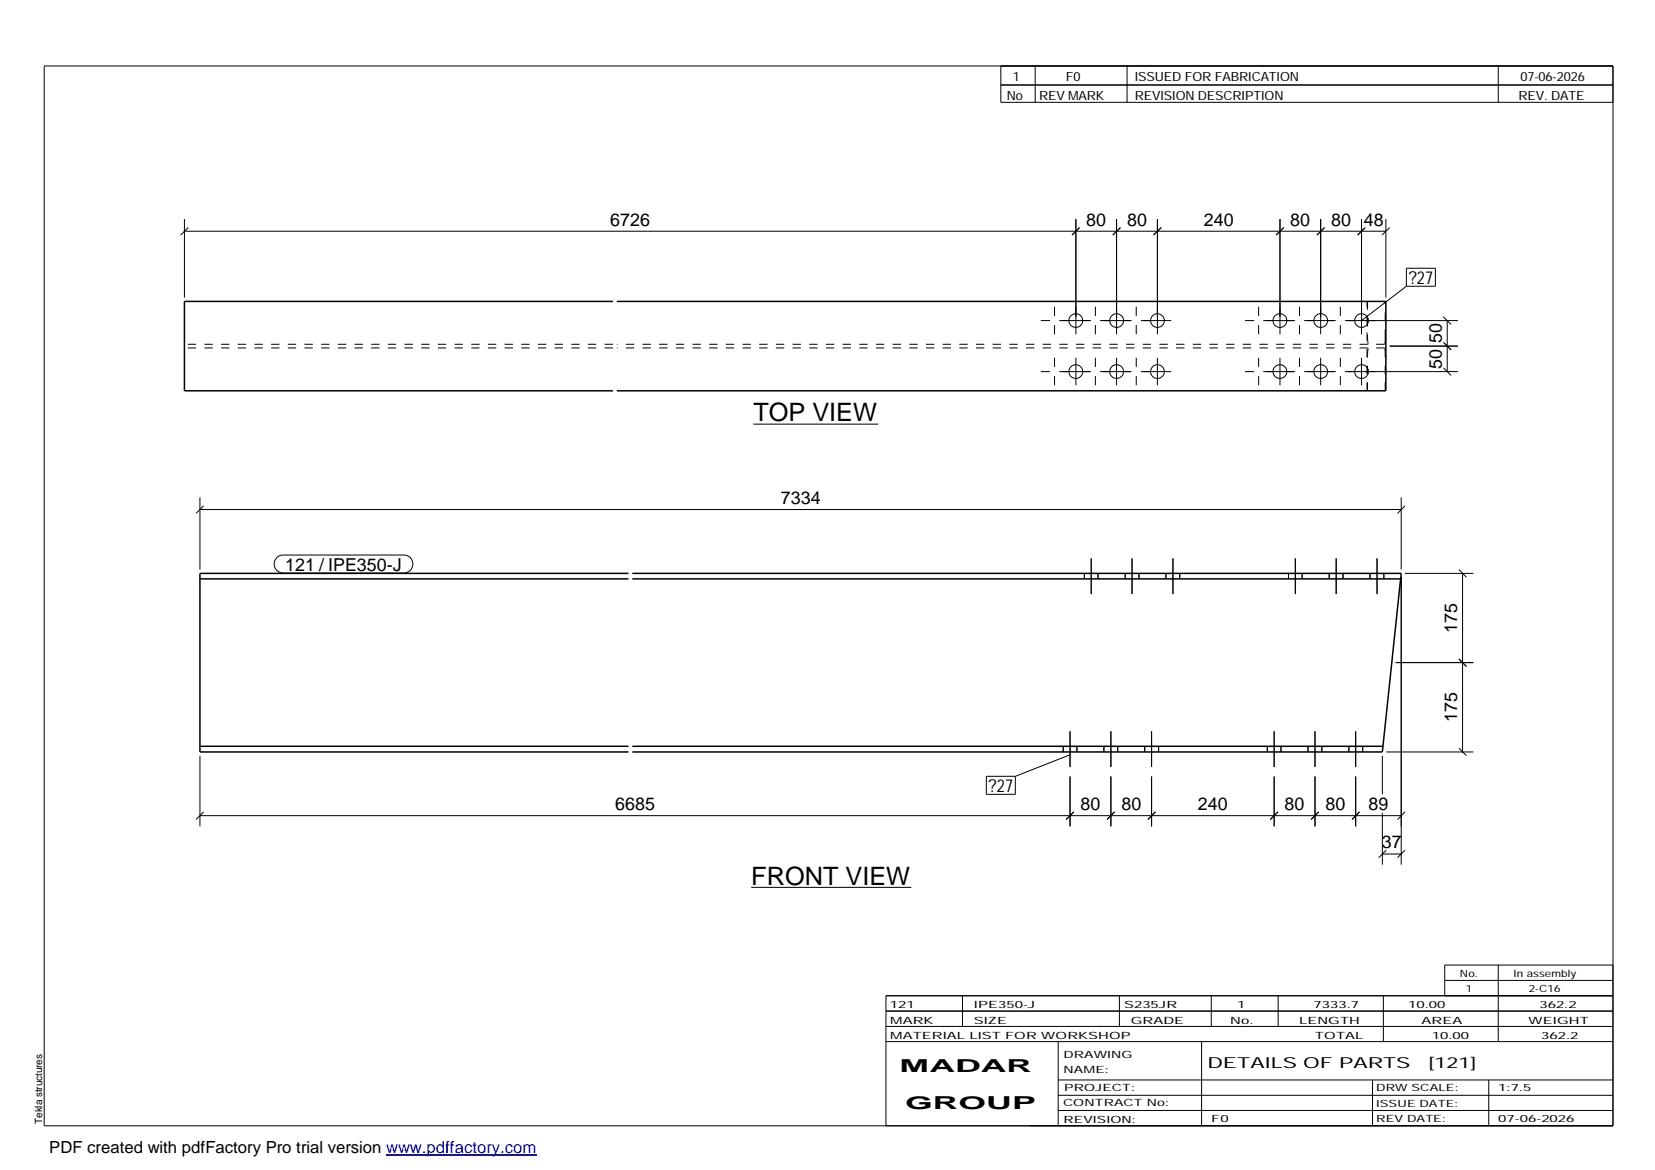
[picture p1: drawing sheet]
<svg xmlns="http://www.w3.org/2000/svg" width="420mm" height="297mm" viewBox="0 0 420 297" stroke-linecap="round" stroke-linejoin="round" font-family="sans-serif">
<g fill="none" stroke="#000" stroke-width=".25">
<path d="M11.2 16.7h398.3v269.1h-398.3zM254.1 16.7v9.3h155.4M262.8 16.7v9.3M286.1 16.7v9.3M380.4 16.7v9.3M254.1 21.6h155.4M46.8 58.7h305M46.8 55.6v20M47.8 57.8l-2 1.9M273.1 55.6v29.3M274.1 57.8l-1.9 1.9M283.5 55.6v29.3"/>
<path d="M284.4 57.8l-1.9 1.9M293.8 55.6v29.3M294.8 57.8l-1.9 1.9M325 55.6v29.3M325.9 57.8l-1.9 1.9M335.3 55.6v29.3M336.3 57.8l-2 1.9M345.7 55.6v29.3M346.6 57.8l-1.9 1.9 1.7-1.7M351.8 55.6v20M352.8 57.8l-1.9 1.9M267.7 77.9v2.3"/>
<path d="M278.1 77.9v2.3M288.5 77.9v2.3M319.5 77.9v2.3M329.9 77.9v2.3M340.3 77.9v2.3M357 68.1h7.4v4.6h-7.4zM357 72.7l-11.3 8.7M264.2 81.4h2.4M264.2 94.3h2.4M267.7 82.5v2.4M267.7 90.8v2.4M267.7 95.5v2.3"/>
<path d="M268.9 81.4h8M268.9 94.3h8M273.1 90.8v7M278.1 82.5v2.4M278.1 90.8v2.4M278.1 95.5v2.3M279.3 81.4h8M279.3 94.3h8M283.5 90.8v7M288.5 82.5v2.4M288.5 90.8v2.4M288.5 95.5v2.3"/>
<path d="M289.6 81.4h7.7M289.6 94.3h7.7M293.8 90.8v7M316.1 81.4h2.3M316.1 94.3h2.3M319.5 82.5v2.4M319.5 90.8v2.4M319.5 95.5v2.3M320.7 81.4h8.1M320.7 94.3h8.1M325 90.8v7M329.9 82.5v2.4"/>
<path d="M329.9 90.8v2.4M329.9 95.5v2.3M331.1 81.4h8M331.1 94.3h8M335.3 90.8v7M340.3 82.5v2.4M340.3 90.8v2.4M340.3 95.5v2.3M341.5 81.4h28.6M341.5 94.3h28.6M345.7 90.8v7M352.8 87.9h17.3"/>
<path d="M366.4 93.4l2 1.9M366.4 86.9l2 1.9M366.4 80.4l2 2M367.4 81.4v12.9M191.3 107.7h31.7M50.8 129.4h304.9M50.8 126.3v18.3M51.7 128.4l-1.9 1.9M355.7 126.3v18.3M356.7 128.4l-1.9 1.9M70.3 141.5l.7-.4 .9-.2h30.7a2.29 2.29 0 0 1 2.2 2.3 2.29 2.29 0 0 1-2.2 2.3h-30.7a2.31 2.31 0 0 1-2.1-1.4 2.31 2.31 0 0 1 .5-2.6zM275.3 145.6v1.4"/>
<path d="M277 141.8v9M278.8 145.6v1.4M285.7 145.6v1.4M287.4 141.8v9M289.1 145.6v1.4M296 145.6v1.4M297.8 141.8v9M299.5 145.6v1.4M327.1 145.6v1.4M328.8 141.8v9M330.6 145.6v1.4M337.4 145.6v1.4"/>
<path d="M339.2 141.8v9M341 145.6v1.4M347.8 145.6v1.4M349.6 141.8v9M351.3 145.6v1.4M355.7 146.5v73M356.7 145.6h17.4M370.4 144.6l1.9 1.9M371.3 145.6v45.3M354.3 168.2h19.8M370.4 167.3l1.9 1.9M50.8 191.9v17.9"/>
<path d="M250.4 197.1h7.4v4.6h-7.4zM269.9 189.5v1.4M271.7 185.7v9M271.7 197.1v12.7M271.7 191.6l-13.9 5.5M273.4 189.5v1.4M280.2 189.5v1.4M282 185.7v9M282 197.1v12.7M283.8 189.5v1.4M290.6 189.5v1.4M292.4 185.7v9"/>
<path d="M292.4 197.1v12.7M294.1 189.5v1.4M321.7 189.5v1.4M323.5 185.7v9M323.5 197.1v12.7M325.2 189.5v1.4M332.1 189.5v1.4M333.8 185.7v9M333.8 197.1v12.7M335.6 189.5v1.4M342.4 189.5v1.4M344.2 185.7v9"/>
<path d="M344.2 197.1v12.7M345.9 189.5v1.4M350.9 191.9v9.7M351.9 190.9h22.2M370.4 189.9l1.9 1.9M50.8 207.1h304.9M51.7 206.1l-1.9 2M272.6 206.1l-1.9 2M283 206.1l-1.9 2M293.3 206.1l-1.9 2M324.4 206.1l-1.9 2M334.8 206.1l-1.9 2"/>
<path d="M345.1 206.1l-1.9 2M350.9 216.8h4.8M350.9 206.4v13.1M351.9 215.8l-1.9 1.9M356.7 215.8l-1.9 1.9M356.7 206.1l-1.9 2M190.7 225.3h40.7M224.9 256.7h184.6M244.3 252.8v7.8M284.2 252.8v7.8M307.5 252.8v7.8M324.5 252.8v7.8"/>
<path d="M351.2 252.8v11.6M366.8 248.9h42.7M380.4 245v19.4M409.5 245h-42.7v7.8M409.5 252.8h-184.6v33M224.9 264.4h184.6M224.9 260.6h184.6M268.6 264.4v21.4M268.6 274.2h140.9M268.6 278.1h140.9M305.1 264.4v21.4M348.4 274.2v11.6"/>
<path d="M378 274.2v11.6M268.6 281.9h140.9"/>
<circle cx="273.1" cy="94.3" r="1.75"/>
<circle cx="273.1" cy="81.4" r="1.75"/>
<circle cx="283.5" cy="94.3" r="1.75"/>
<circle cx="283.5" cy="81.4" r="1.75"/>
<circle cx="293.8" cy="94.4" r="1.74"/>
<circle cx="293.8" cy="81.4" r="1.74"/>
<circle cx="324.9" cy="94.3" r="1.75"/>
<circle cx="324.9" cy="81.4" r="1.75"/>
<circle cx="335.3" cy="94.3" r="1.75"/>
<circle cx="335.3" cy="81.4" r="1.75"/>
<circle cx="345.7" cy="94.4" r="1.74"/>
<circle cx="345.7" cy="81.4" r="1.74"/>
</g>
<path d="M155.6 76.5h-108.8v22.7h108.8M156.6 76.5h195.2v22.7h-195.2M50.8 147h108.8M159.6 145.6h-108.8v45.3h108.8M160.5 145.6h195.2l-.1 1.4M160.5 147h195.1M355.6 147l-4.7 43.9h-190.4M50.8 189.5h108.8M160.5 189.5h190.6" fill="none" stroke="#000" stroke-width=".38"/>
<g fill="none" stroke="#000" stroke-width=".25" stroke-dasharray="2.1 2.1" stroke-linecap="butt">
<path d="M347.2 76.5v9.2M155.6 88.3h-108.8M155.6 87.4h-108.8M347 99.2v-22.7M347.2 99.2v-9.2M347.2 85.7v.7M347.2 86.4l.1 .5M347.2 89.4v.6M347.3 86.9v.4M347.3 88.8l-.1 .6M347.3 87.3l.1 .1M347.3 88.5v.3"/>
<path d="M347.4 88.3l-.1 .2M351.5 88.3h-194.9M351.5 87.4h-194.9M351.5 87.4l.1-.1M351.6 87.3v-.4M351.6 88.5l-.1-.2M351.6 86.9l.1-.5M351.6 88.8v-.3M351.7 99.2v-9.2M351.7 85.7v-9.2M351.7 86.4v-.7M351.7 90v-.6"/>
<path d="M351.7 89.4l-.1-.6M351.1 189.3v.2"/>
</g>
<path d="M98 293.3h38.2" fill="none" stroke="#00f" stroke-width=".3"/>
<g font-size="6.4">
<text x="191.3" y="107">TOP VIEW</text>
<text x="190.7" y="224.6">FRONT VIEW</text>
</g>
<g font-size="4.5">
<text x="154.9" y="57.3">6726</text>
<text x="275.8" y="57.3">80</text>
<text x="286.1" y="57.3">80</text>
<text x="305.6" y="57.3">240</text>
<text x="327.6" y="57.3">80</text>
<text x="337.9" y="57.3">80</text>
<text x="346.2" y="57.3">48</text>
<text x="357.6" y="72.1">?27</text>
<text x="366.1" y="87.2" transform="rotate(-90 366.1 87.2)">50</text>
<text x="366.1" y="93.6" transform="rotate(-90 366.1 93.6)">50</text>
<text x="198.2" y="128">7334</text>
<text x="72.4" y="144.9">121 / IPE350-J</text>
<text x="370" y="160.7" transform="rotate(-90 370 160.7)">175</text>
<text x="370" y="183.3" transform="rotate(-90 370 183.3)">175</text>
<text x="251" y="201.1">?27</text>
<text x="156.2" y="205.7">6685</text>
<text x="274.3" y="205.7">80</text>
<text x="284.7" y="205.7">80</text>
<text x="304.1" y="205.7">240</text>
<text x="326.1" y="205.7">80</text>
<text x="336.5" y="205.7">80</text>
<text x="347.4" y="205.7">89</text>
<text x="350.8" y="215.4">37</text>
<text x="228.4" y="272.3">MADAR</text>
<text x="229.8" y="281.6">GROUP</text>
</g>
<text font-size="4.2" x="12.5" y="292.7">PDF created with pdfFactory Pro trial version www.pdffactory.com</text>
<g font-size="3.9">
<text x="306.5" y="271.3">DETAILS OF PARTS</text>
<text x="362.7" y="271.3">[121]</text>
</g>
<g font-size="3.2">
<text x="257.1" y="20.5">1</text>
<text x="270.6" y="20.5">F0</text>
<text x="288.1" y="20.5">ISSUED FOR FABRICATION</text>
<text x="386" y="20.5">07-06-2026</text>
<text x="255.6" y="25.5">No</text>
<text x="263.8" y="25.5">REV MARK</text>
<text x="288.1" y="25.5">REVISION DESCRIPTION</text>
<text x="385.5" y="25.5">REV. DATE</text>
</g>
<g font-size="2.5">
<text x="370.6" y="247.9">No.</text>
<text x="372.1" y="251.8">1</text>
<text x="384.3" y="247.9">In assembly</text>
<text x="388.1" y="251.8">2-C16</text>
<text x="225.9" y="255.9">121</text>
<text x="247.3" y="255.9">IPE350-J</text>
<text x="285.4" y="255.9">S235JR</text>
<text x="314.1" y="255.9">1</text>
<text x="333.5" y="255.9">7333.7</text>
<text x="357.5" y="255.9">10.00</text>
<text x="390.8" y="255.9">362.2</text>
<text x="226" y="263.7">MATERIAL LIST FOR WORKSHOP</text>
<text x="226" y="259.9">MARK</text>
<text x="247.2" y="259.9">SIZE</text>
<text x="287.1" y="259.9">GRADE</text>
<text x="312.3" y="259.9">No.</text>
<text x="329.8" y="259.9">LENGTH</text>
<text x="333.8" y="263.7">TOTAL</text>
<text x="360.9" y="259.9">AREA</text>
<text x="363.5" y="263.7">10.00</text>
<text x="388.1" y="259.9">WEIGHT</text>
<text x="391.3" y="263.7">362.2</text>
<text x="270" y="268.5">DRAWING</text>
<text x="270" y="272.5">NAME:</text>
<text x="269.9" y="280.9">CONTRACT No:</text>
<text x="270.2" y="277">PROJECT:</text>
<text x="349.4" y="277.1">DRW SCALE:</text>
<text x="349.4" y="281">ISSUE DATE:</text>
<text x="380.4" y="277.1">1:7.5</text>
<text x="10.7" y="285.4" transform="rotate(-90 10.7 285.4)">Tekla structures</text>
<text x="270" y="285">REVISION:</text>
<text x="307.5" y="284.8">F0</text>
<text x="349.4" y="284.8">REV DATE:</text>
<text x="380.4" y="284.8">07-06-2026</text>
</g>
</svg>
